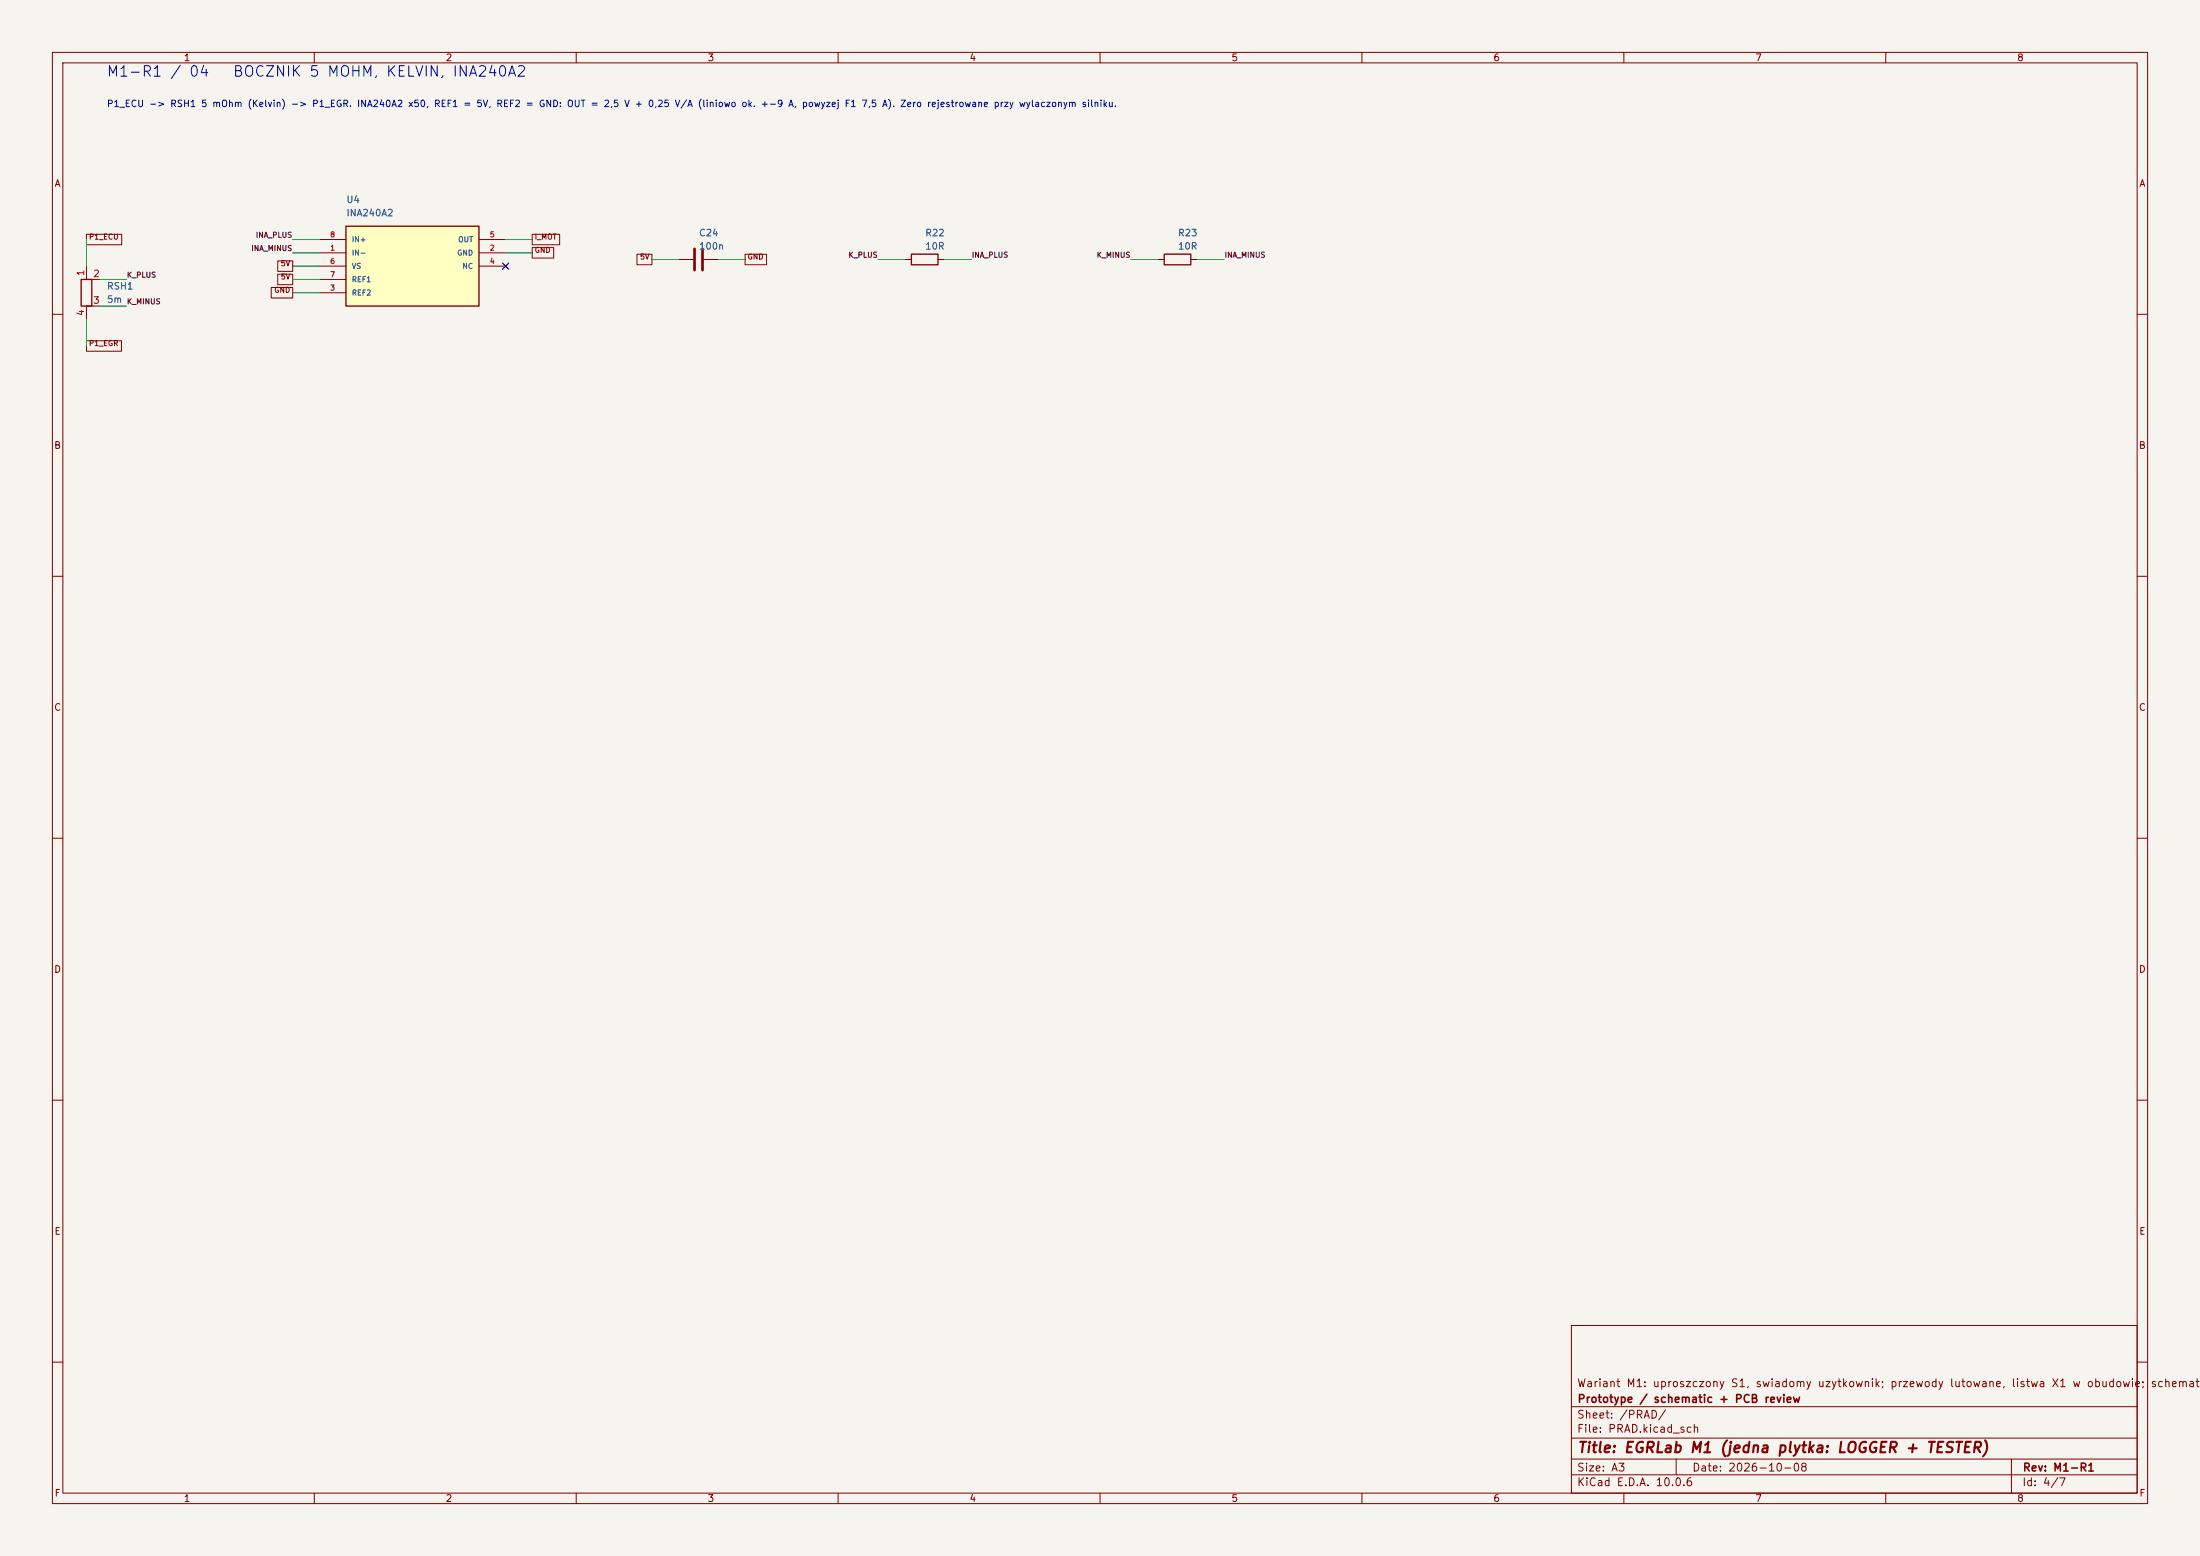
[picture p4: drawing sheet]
(kicad_sch (version 20250114) (generator "eeschema") (paper "A3") (title_block (title "EGRLab M1 (jedna plytka: LOGGER + TESTER)") (date "2026-10-08") (rev "M1-R1") (company "Prototype / schematic + PCB review") (comment 1 "Wariant M1: uproszczony S1, swiadomy uzytkownik; przewody lutowane, listwa X1 w obudowie; schemat"))(lib_symbols (symbol "M1:R_Shunt_2512_Kelvin" (pin_names (offset 0) (hide yes)) (exclude_from_sim no) (in_bom yes) (on_board yes) (in_pos_files yes) (duplicate_pin_numbers_are_jumpers no) (symbol "R_Shunt_2512_Kelvin_0_1" (rectangle (start -1.016 -2.54) (end 1.016 2.54) (stroke (width 0.254) (type default)) (fill (type none))) (polyline (pts (xy 0 -2.54) (xy 1.27 -2.54)) (stroke (width 0) (type default)) (fill (type none))) (polyline (pts (xy 1.27 2.54) (xy 0 2.54)) (stroke (width 0) (type default)) (fill (type none)))) (symbol "R_Shunt_2512_Kelvin_1_1" (pin passive line (at 0 5.08 270) (length 2.54) (name "" (effects (font (size 1.27 1.27)))) (number "1" (effects (font (size 1.27 1.27))))) (pin passive line (at 2.54 2.54 180) (length 1.27) (name "" (effects (font (size 1.27 1.27)))) (number "2" (effects (font (size 1.27 1.27))))) (pin passive line (at 2.54 -2.54 180) (length 1.27) (name "" (effects (font (size 1.27 1.27)))) (number "3" (effects (font (size 1.27 1.27))))) (pin passive line (at 0 -5.08 90) (length 2.54) (name "" (effects (font (size 1.27 1.27)))) (number "4" (effects (font (size 1.27 1.27)))))) (embedded_fonts no))(symbol "M1:INA240A2_D_SOIC" (pin_names (offset 1.016)) (in_bom yes) (on_board yes) (symbol "INA240A2_D_SOIC_1_1" (rectangle (start -12.7 7.62) (end 12.7 -7.62) (stroke (width .254) (type default)) (fill (type background)))) (symbol "INA240A2_D_SOIC_1_0" (pin input line (at -17.78 5.08 0) (length 5.08) (name "IN+" (effects (font (size 1.0 1.0)))) (number "8" (effects (font (size 1 1))))) (pin input line (at -17.78 2.54 0) (length 5.08) (name "IN-" (effects (font (size 1.0 1.0)))) (number "1" (effects (font (size 1 1))))) (pin power_in line (at -17.78 0.0 0) (length 5.08) (name "VS" (effects (font (size 1.0 1.0)))) (number "6" (effects (font (size 1 1))))) (pin input line (at -17.78 -2.54 0) (length 5.08) (name "REF1" (effects (font (size 1.0 1.0)))) (number "7" (effects (font (size 1 1))))) (pin input line (at -17.78 -5.08 0) (length 5.08) (name "REF2" (effects (font (size 1.0 1.0)))) (number "3" (effects (font (size 1 1))))) (pin output line (at 17.78 5.08 180) (length 5.08) (name "OUT" (effects (font (size 1.0 1.0)))) (number "5" (effects (font (size 1 1))))) (pin power_in line (at 17.78 2.54 180) (length 5.08) (name "GND" (effects (font (size 1.0 1.0)))) (number "2" (effects (font (size 1 1))))) (pin no_connect line (at 17.78 0.0 180) (length 5.08) (name "NC" (effects (font (size 1.0 1.0)))) (number "4" (effects (font (size 1 1)))))))(symbol "M1:C" (pin_numbers (hide yes)) (pin_names (offset 0.254)) (exclude_from_sim no) (in_bom yes) (on_board yes) (in_pos_files yes) (duplicate_pin_numbers_are_jumpers no) (symbol "C_0_1" (polyline (pts (xy -2.032 0.762) (xy 2.032 0.762)) (stroke (width 0.508) (type default)) (fill (type none))) (polyline (pts (xy -2.032 -0.762) (xy 2.032 -0.762)) (stroke (width 0.508) (type default)) (fill (type none)))) (symbol "C_1_1" (pin passive line (at 0 3.81 270) (length 2.794) (name "" (effects (font (size 1.27 1.27)))) (number "1" (effects (font (size 1.27 1.27))))) (pin passive line (at 0 -3.81 90) (length 2.794) (name "" (effects (font (size 1.27 1.27)))) (number "2" (effects (font (size 1.27 1.27)))))) (embedded_fonts no))(symbol "M1:R" (pin_numbers (hide yes)) (pin_names (offset 0)) (exclude_from_sim no) (in_bom yes) (on_board yes) (in_pos_files yes) (duplicate_pin_numbers_are_jumpers no) (symbol "R_0_1" (rectangle (start -1.016 -2.54) (end 1.016 2.54) (stroke (width 0.254) (type default)) (fill (type none)))) (symbol "R_1_1" (pin passive line (at 0 3.81 270) (length 1.27) (name "" (effects (font (size 1.27 1.27)))) (number "1" (effects (font (size 1.27 1.27))))) (pin passive line (at 0 -3.81 90) (length 1.27) (name "" (effects (font (size 1.27 1.27)))) (number "2" (effects (font (size 1.27 1.27)))))) (embedded_fonts no)))(text "P1_ECU -> RSH1 5 mOhm (Kelvin) -> P1_EGR. INA240A2 x50, REF1 = 5V, REF2 = GND: OUT = 2,5 V + 0,25 V/A (liniowo ok. +-9 A, powyzej F1 7,5 A). Zero rejestrowane przy wylaczonym silniku." (at 20.32 19.304 0) (effects (font (size 1.25 1.25)) (justify left top)))(symbol (lib_id "M1:R_Shunt_2512_Kelvin") (at 16.51 55.88 0) (unit 1) (in_bom yes) (on_board yes) (dnp no) (property "Reference" "RSH1" (at 20.32 54.61 0) (effects (font (size 1.27 1.27)) (justify left))) (property "Value" "5m" (at 20.32 57.15 0) (effects (font (size 1.27 1.27)) (justify left)))(property "Footprint" "M1:R_Shunt_Vishay_WSK2512_T1.19mm_SenseE1.70" (at 16.51 55.88 0) (effects (font (size 1 1)) hide))(property "MPN" "WSK25125L000FEA (Vishay WSK2512, 5 mOhm 1 %, 1 W at 70 C)" (at 16.51 55.88 0) (effects (font (size 1 1)) hide))(property "BaselineRef" "P07:RSH1" (at 16.51 55.88 0) (effects (font (size 1 1)) hide))(property "Datasheet" "" (at 16.51 55.88 0) (effects (font (size 1 1)) hide))(pin "1")(pin "2")(pin "3")(pin "4"))(symbol (lib_id "M1:INA240A2_D_SOIC") (at 78.74 50.8 0) (unit 1) (in_bom yes) (on_board yes) (dnp no) (property "Reference" "U4" (at 66.04 38.1 0) (effects (font (size 1.27 1.27)) (justify left))) (property "Value" "INA240A2" (at 66.04 40.64 0) (effects (font (size 1.27 1.27)) (justify left)))(property "Footprint" "Package_SO:SOIC-8_3.9x4.9mm_P1.27mm" (at 78.74 50.8 0) (effects (font (size 1 1)) hide))(property "MPN" "INA240A2EDRQ1" (at 78.74 50.8 0) (effects (font (size 1 1)) hide))(property "BaselineRef" "P07:U1" (at 78.74 50.8 0) (effects (font (size 1 1)) hide))(property "Datasheet" "https://www.ti.com/lit/ds/symlink/ina240.pdf" (at 78.74 50.8 0) (effects (font (size 1 1)) hide))(pin "8")(pin "1")(pin "6")(pin "7")(pin "3")(pin "5")(pin "2")(pin "4"))(symbol (lib_id "M1:C") (at 133.35 49.53 90) (unit 1) (in_bom yes) (on_board yes) (dnp no) (property "Reference" "C24" (at 133.35 44.45 90) (effects (font (size 1.27 1.27)) (justify right))) (property "Value" "100n" (at 133.35 46.99 90) (effects (font (size 1.27 1.27)) (justify right)))(property "Footprint" "Capacitor_SMD:C_1206_3216Metric_Pad1.33x1.80mm_HandSolder" (at 133.35 49.53 0) (effects (font (size 1 1)) hide))(property "MPN" "SMD 1206 X7R 50V 10% 100n" (at 133.35 49.53 0) (effects (font (size 1 1)) hide))(property "BaselineRef" "P07:C22" (at 133.35 49.53 0) (effects (font (size 1 1)) hide))(property "Datasheet" "" (at 133.35 49.53 0) (effects (font (size 1 1)) hide))(pin "1")(pin "2"))(symbol (lib_id "M1:R") (at 176.53 49.53 90) (unit 1) (in_bom yes) (on_board yes) (dnp no) (property "Reference" "R22" (at 176.53 44.45 90) (effects (font (size 1.27 1.27)) (justify right))) (property "Value" "10R" (at 176.53 46.99 90) (effects (font (size 1.27 1.27)) (justify right)))(property "Footprint" "Resistor_SMD:R_1206_3216Metric_Pad1.30x1.75mm_HandSolder" (at 176.53 49.53 0) (effects (font (size 1 1)) hide))(property "MPN" "RT1206BRD0710RL" (at 176.53 49.53 0) (effects (font (size 1 1)) hide))(property "BaselineRef" "P07:R6" (at 176.53 49.53 0) (effects (font (size 1 1)) hide))(property "Datasheet" "" (at 176.53 49.53 0) (effects (font (size 1 1)) hide))(pin "1")(pin "2"))(symbol (lib_id "M1:R") (at 224.79 49.53 90) (unit 1) (in_bom yes) (on_board yes) (dnp no) (property "Reference" "R23" (at 224.79 44.45 90) (effects (font (size 1.27 1.27)) (justify right))) (property "Value" "10R" (at 224.79 46.99 90) (effects (font (size 1.27 1.27)) (justify right)))(property "Footprint" "Resistor_SMD:R_1206_3216Metric_Pad1.30x1.75mm_HandSolder" (at 224.79 49.53 0) (effects (font (size 1 1)) hide))(property "MPN" "RT1206BRD0710RL" (at 224.79 49.53 0) (effects (font (size 1 1)) hide))(property "BaselineRef" "P07:R7" (at 224.79 49.53 0) (effects (font (size 1 1)) hide))(property "Datasheet" "" (at 224.79 49.53 0) (effects (font (size 1 1)) hide))(pin "1")(pin "2"))(text "M1-R1 / 04   BOCZNIK 5 MOHM, KELVIN, INA240A2" (at 20.32 12.7 0) (effects (font (size 2 2)) (justify left top)))(wire (pts (xy 16.51 50.8) (xy 16.51 45.72)) (stroke (width 0) (type default)))(global_label "P1_ECU" (shape passive) (at 16.51 45.72 0) (effects (font (size 1 1)) (justify left bottom)))(wire (pts (xy 19.05 53.34) (xy 24.13 53.34)) (stroke (width 0) (type default)))(label "K_PLUS"  (at 24.13 53.34 0) (effects (font (size 1 1)) (justify left bottom)))(wire (pts (xy 19.05 58.42) (xy 24.13 58.42)) (stroke (width 0) (type default)))(label "K_MINUS"  (at 24.13 58.42 0) (effects (font (size 1 1)) (justify left bottom)))(wire (pts (xy 16.51 60.96) (xy 16.51 66.04)) (stroke (width 0) (type default)))(global_label "P1_EGR" (shape passive) (at 16.51 66.04 0) (effects (font (size 1 1)) (justify left bottom)))(wire (pts (xy 60.96 45.72) (xy 55.88 45.72)) (stroke (width 0) (type default)))(label "INA_PLUS"  (at 55.88 45.72 0) (effects (font (size 1 1)) (justify right bottom)))(wire (pts (xy 60.96 48.26) (xy 55.88 48.26)) (stroke (width 0) (type default)))(label "INA_MINUS"  (at 55.88 48.26 0) (effects (font (size 1 1)) (justify right bottom)))(wire (pts (xy 60.96 50.8) (xy 55.88 50.8)) (stroke (width 0) (type default)))(global_label "5V" (shape passive) (at 55.88 50.8 0) (effects (font (size 1 1)) (justify right bottom)))(wire (pts (xy 60.96 53.34) (xy 55.88 53.34)) (stroke (width 0) (type default)))(global_label "5V" (shape passive) (at 55.88 53.34 0) (effects (font (size 1 1)) (justify right bottom)))(wire (pts (xy 60.96 55.88) (xy 55.88 55.88)) (stroke (width 0) (type default)))(global_label "GND" (shape passive) (at 55.88 55.88 0) (effects (font (size 1 1)) (justify right bottom)))(wire (pts (xy 96.52 45.72) (xy 101.6 45.72)) (stroke (width 0) (type default)))(global_label "I_MOT" (shape passive) (at 101.6 45.72 0) (effects (font (size 1 1)) (justify left bottom)))(wire (pts (xy 96.52 48.26) (xy 101.6 48.26)) (stroke (width 0) (type default)))(global_label "GND" (shape passive) (at 101.6 48.26 0) (effects (font (size 1 1)) (justify left bottom)))(no_connect (at 96.52 50.8))(wire (pts (xy 129.54 49.53) (xy 124.46 49.53)) (stroke (width 0) (type default)))(global_label "5V" (shape passive) (at 124.46 49.53 0) (effects (font (size 1 1)) (justify right bottom)))(wire (pts (xy 137.16 49.53) (xy 142.24 49.53)) (stroke (width 0) (type default)))(global_label "GND" (shape passive) (at 142.24 49.53 0) (effects (font (size 1 1)) (justify left bottom)))(wire (pts (xy 172.72 49.53) (xy 167.64 49.53)) (stroke (width 0) (type default)))(label "K_PLUS"  (at 167.64 49.53 0) (effects (font (size 1 1)) (justify right bottom)))(wire (pts (xy 180.34 49.53) (xy 185.42 49.53)) (stroke (width 0) (type default)))(label "INA_PLUS"  (at 185.42 49.53 0) (effects (font (size 1 1)) (justify left bottom)))(wire (pts (xy 220.98 49.53) (xy 215.9 49.53)) (stroke (width 0) (type default)))(label "K_MINUS"  (at 215.9 49.53 0) (effects (font (size 1 1)) (justify right bottom)))(wire (pts (xy 228.6 49.53) (xy 233.68 49.53)) (stroke (width 0) (type default)))(label "INA_MINUS"  (at 233.68 49.53 0) (effects (font (size 1 1)) (justify left bottom))))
